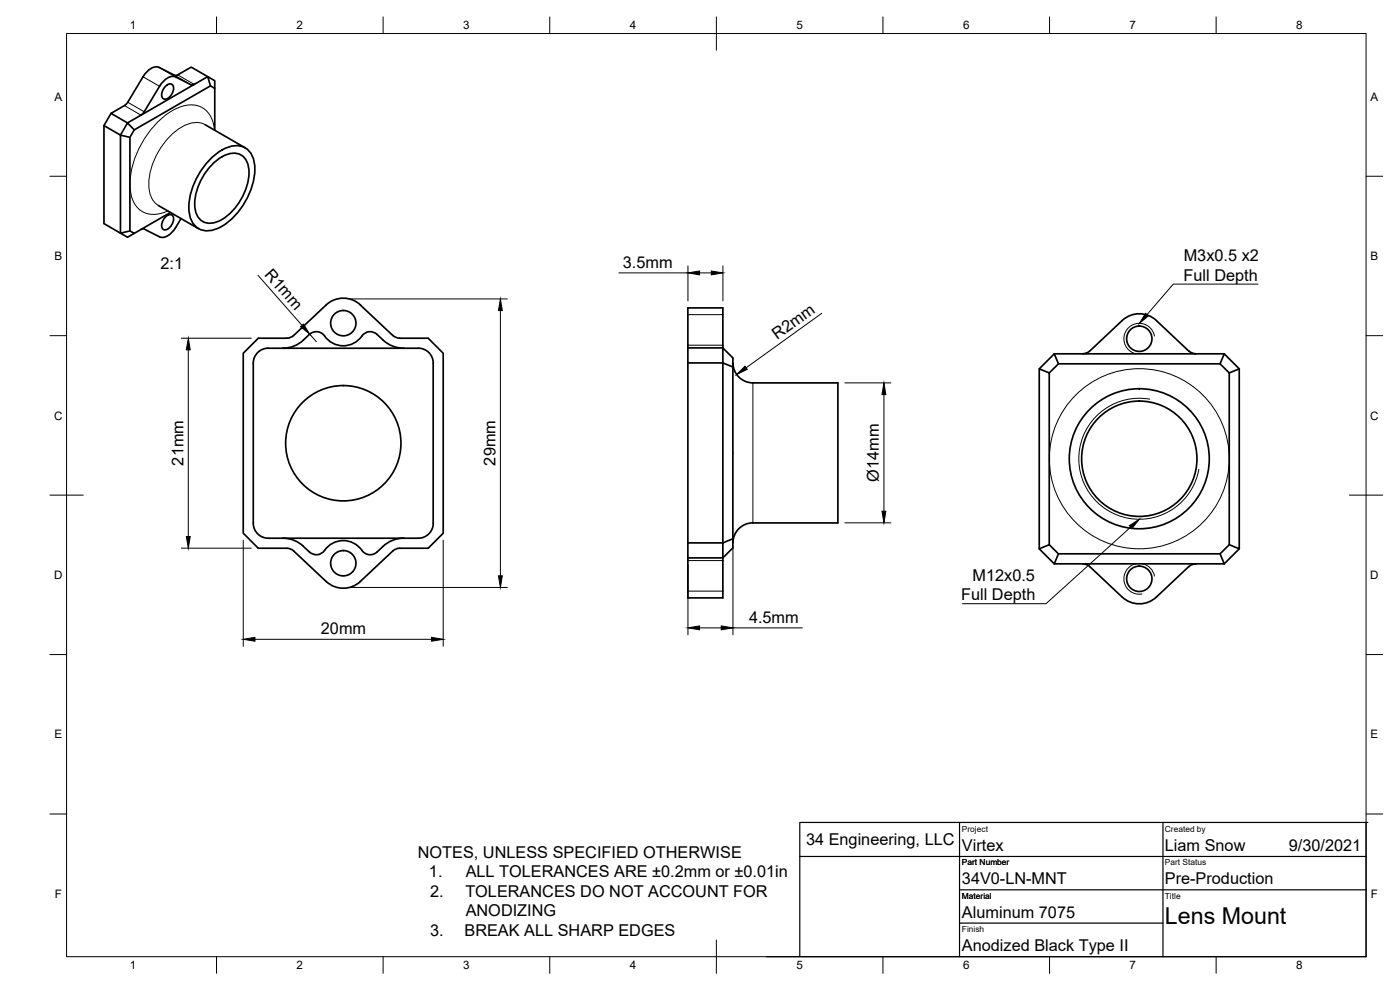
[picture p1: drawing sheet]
<svg xmlns="http://www.w3.org/2000/svg" width="420mm" height="297mm" viewBox="0 0 420 297" stroke-linecap="round" stroke-linejoin="round" font-family="sans-serif">
<!-- layer: Visible -->
<g fill="none" stroke="#000" stroke-width=".51">
<path d="M31.2 37.7l5 2.8 2.1-3.6 2 2.1M33.3 34l-2.1 3.7v29.4l5 2.9v-29.5l2.8 .7M44.1 21.5a3.4 3.4 0 0 1 3.7-1.3l5 2.4 4.6-2.5 4.9 2.9-24 13.9-5-2.9 4.6-2.8 5-8.2zM49.8 25.7a1.28 1.28 0 0 1 1.8-.4 1.28 1.28 0 0 1 .4 1.7 2.82 2.82 0 0 1-3 2.7 2.82 2.82 0 0 1 .8-4zM58.3 25.3l-1 .1-4.6-2.3a4.4 4.4 0 0 0-4.8 2.8l-4.6 7.6-1 1M61.6 37.4l12 7M63.2 25.8l-.9-2.8 2.2 1.2v2.3M64.5 39.1v-12.6l-1.3-.7-22.9 13.2-1.3 2.2v28.1l1.3 .7 10.9-6.3M63.2 47.6a10.6 10.6 0 0 1 9-3.8 6.3 6.3 0 0 1 4.3 7 21.4 21.4 0 0 1-11.2 17.7 5.7 5.7 0 0 1-8.6-4.9 21.3 21.3 0 0 1 6.5-16zM63.6 49.4a8.5 8.5 0 0 1 8-3.3 5.2 5.2 0 0 1 3.1 5.7 17.6 17.6 0 0 1-9.2 14.6 4.6 4.6 0 0 1-7-4 17.3 17.3 0 0 1 5.1-13zM39 69.3l-2.8 .7 2.1 1.2 2-1.2M47.5 61.7l12.1 6.9"/>
<path d="M49.8 64.9a1.28 1.28 0 0 1 1.8-.4 1.28 1.28 0 0 1 .4 1.7 2.82 2.82 0 0 1-3 2.7 2.82 2.82 0 0 1 .8-4zM54.3 65.6a12 12 0 0 1-4 5.2 2.62 2.62 0 0 1-2.4 .3l-4.6-2.4-1 .1M97.9 91.5l-9.8 9.2M108.1 91.5l9.8 9.2M108.2 91.5a7.5 7.5 0 0 0-10.3 0M206.4 92.4h10.5v12h-10.5zM336.8 96.2l-9.8 9.1-.7 .5-1.3 .3M336.8 96.2a7.5 7.5 0 0 1 10.3 0l9.7 9.2M80.5 104.5h45M80.5 104.5a4.5 4.5 0 0 0-4.5 4.5v48M86.1 101.5h-8.6l-4.5 4.5v54l4.5 4.5h9l1.6 .8M88.1 100.6l-.7 .6-1.3 .3"/>
<path d="M91.1 102a9 9 0 0 1-6.2 2.5M108.6 100.8a3 3 0 0 1 4.5-.5l1.9 1.8M108.6 100.8a6.9 6.9 0 0 1-11.5-.4 3 3 0 0 0-4.2-.1l-1.9 1.8M115 102a9 9 0 0 0 6.1 2.5M117.9 100.6l.8 .6 1.3 .3M120 101.5h8.5l4.5 4.5v54l-4.5 4.5h-9l-1.6 .8M125.5 104.5a4.5 4.5 0 0 1 4.5 4.5v48M206.4 104.4v63M206.4 108.9h10.5v-4.5l3 3v57l-3 3M219.9 110.1l-3-1.2v54h-10.5M220 108.9a6 6 0 0 0 6 6h25.5v42h-25.5a6 6 0 0 0-6 6M314.9 111.9l2.7-2.7h48.6l2.7 2.7v51.5l-2.7 2.8h-48.6l-2.7-2.8z"/>
<path d="M314.9 111.9l-3-1.2v54M316.4 106.2h51M317.6 109.2l-1.2-3-4.5 4.5M356.8 105.3l.8 .5 1.3 .3M366.2 109.2l1.2-3 4.5 4.5-3 1.2M371.9 110.7v54l-3-1.3M130 157a4.5 4.5 0 0 1-4.5 4.5h-45a4.5 4.5 0 0 1-4.5-4.5M84.9 161.5a9 9 0 0 1 6.2 2.4M88.1 165.3l9.8 9.2a7.5 7.5 0 0 0 10.3 0M91 163.9a6.4 6.4 0 0 0 3.2 2.5 3.3 3.3 0 0 0 3.7-1.9 6.9 6.9 0 0 1 11.1 1 3 3 0 0 0 4.1 .1l1.9-1.7M117.9 165.3l-9.8 9.2M121.1 161.5a9 9 0 0 0-6.1 2.4"/>
<path d="M206.4 167.4v12h10.5v-12M206.4 167.4h10.5M219.9 161.7l-3 1.2v4.5M314.9 163.4l-3 1.3 4.5 4.5M316.4 169.2h51M317.6 166.2l-1.2 3M325 169.2l1.3 .3 .7 .5M327 170l9.8 9.1M356.8 170l-9.7 9.1a7.5 7.5 0 0 1-10.3 0M358.9 169.2l-.9 .1-1.2 .7M366.2 166.2l1.2 3M371.9 164.7l-4.5 4.5"/>
<circle cx="103" cy="97" r="3.8"/>
<circle cx="341.9" cy="101.6" r="3.8"/>
<circle cx="103" cy="133" r="17.3"/>
<circle cx="341.9" cy="137.6" r="21"/>
<circle cx="341.9" cy="137.6" r="17.3"/>
<circle cx="103" cy="169" r="3.8"/>
<circle cx="341.9" cy="173.7" r="3.8"/>
</g>
<!-- layer: Visible Narrow -->
<g fill="none" stroke="#000" stroke-width=".3">
<path d="M37.4 31.7l4.9 2.9M38.3 30.7l5 2.8M42.9 23l5 2.9M47.8 20.2l4.9 2.9M52.4 22.6l4.9 2.8M53.3 22.5l5 2.8M61.6 37.4a7.7 7.7 0 0 0-8.1 1.4 21.6 21.6 0 0 0-8.8 17.7 6.4 6.4 0 0 0 2.9 5.2M64.4 39a7.4 7.4 0 0 0-6.7-7.5 15.7 15.7 0 0 0-11.4 6.2 27.4 27.4 0 0 0-7.2 19.1 7.4 7.4 0 0 0 6.2 7.5 10 10 0 0 0 5.1-1M206.4 94.4h10.5M206.4 103.6h10.5M226 114.9v42M345.1 119.8a18.2 18.2 0 0 0-21.1 14.7 18.2 18.2 0 0 0 14.8 21 18.2 18.2 0 0 0 21-14.7"/>
<path d="M346.5 100.8a4.6 4.6 0 0 0-7.8-2.5 4.6 4.6 0 0 0 2.1 7.8M206.4 168.2h10.5M206.4 177.4h10.5M340.8 169.2a4.6 4.6 0 0 0-3.4 5.4 4.6 4.6 0 0 0 5.3 3.6M343 169.2a4.6 4.6 0 0 1 3.5 3.7"/>
<circle cx="341.9" cy="137.6" r="27"/>
</g>
<!-- layer: Border -->
<g fill="none" stroke="#000" stroke-width=".3">
<path d="M20 10.1h390v276.9h-390zM65 5.1v5M115 5.1v5M165 5.1v5M215 5.1v10M265 5.1v5M315 5.1v5M365 5.1v5M15 52.9h5M410 52.9h5M15 100.7h5M410 100.7h5"/>
<path d="M15 148.6h10M405 148.6h10M15 196.4h5M410 196.4h5M15 244.2h5M410 244.2h5M65 287v5M115 287v5M165 287v5M215 282.1v9.9M265 287v5M315 287v5"/>
<path d="M365 287v5"/>
</g>
<!-- layer: TitleBlock -->
<path d="M240 257h170M288 246.8v40.2M349 247v40M410 246.8v40.2h-180M410.5 246.8h-170.5v40.2M288 267h122M288 277h61" fill="none" stroke="#000" stroke-width=".36"/>
<!-- layer: Annotations -->
<path d="M343.8 94l.9 .8-2.8 2.2zM338.9 157.7l3-1.9-2.2 2.8z" fill="#000" stroke="#000" stroke-width=".3"/>
<path d="M377.6 85.2h-25.5l-7.9 9.2M339.3 158.2l-25.4 22.9h-25" fill="none" stroke="#000" stroke-width=".3"/>
<!-- layer: Dimensions -->
<g fill="none" stroke="#000" stroke-width=".3">
<path d="M206.5 79.8v10.5M217 79.8v10.5M77.4 82.6l13.2 15M105.1 89.7h47.2M150.2 93.2v79.6M185.7 81.9h20.8M210 81.9h3.5M246.6 94l-22.7 16.3M54.4 101.5h21M56.5 105v56M92.9 100.3l2 2.2M253.6 114.9h13.8"/>
<path d="M265.3 118.4v35M253.6 156.9h13.8M54.4 164.5h21M73 162.1v31.8M105.1 176.3h47.2M133 162.1v31.8M206.5 169.5v21M220 163.7v26.8M76.5 191.8h53M210 188.4h6.5M220 188.4h20.8"/>
</g>
<g fill="#000" stroke="#000" stroke-width=".3">
<path d="M90.2 98l.9-.8 1.8 3.1zM150.2 89.7l.5 3.5h-1.1zM206.5 81.9l3.5-.6v1.2zM213.5 81.3l3.5 .6-3.5 .6zM56.5 101.5l.6 3.5h-1.2zM223.6 109.9l.7 .9-3.2 1.6zM265.3 114.9l.6 3.5h-1.2zM264.7 153.4h1.2l-.6 3.5zM55.9 161h1.2l-.6 3.5zM149.6 172.8h1.1l-.5 3.5zM73 191.8l3.5-.6v1.2zM129.5 191.2l3.5 .6-3.5 .6z"/>
<path d="M206.5 188.4l3.5-.6v1.2zM216.5 187.8l3.5 .6-3.5 .6z"/>
</g>
<text font-size="7" x="349.6" y="277.3">Lens Mount</text>
<g font-size="4.9">
<text x="48.2" y="80.7">2:1</text>
<text x="79.2" y="82.5" transform="rotate(49 79.2 82.5)">R1mm</text>
<text x="186.9" y="80.4">3.5mm</text>
<text x="355.3" y="78.4">M3x0.5 x2</text>
<text x="355.2" y="84.3">Full Depth</text>
<text x="233.2" y="101.9" transform="rotate(-36 233.2 101.9)">R2mm</text>
<text x="55.1" y="139.7" transform="rotate(-90 55.1 139.7)">21mm</text>
<text x="148.7" y="139.7" transform="rotate(-90 148.7 139.7)">29mm</text>
<text x="263.7" y="144.5" transform="rotate(-90 263.7 144.5)">Ø14mm</text>
<text x="291.9" y="174.3">M12x0.5</text>
<text x="288.5" y="180.2">Full Depth</text>
<text x="96.3" y="190.4">20mm</text>
<text x="224.8" y="186.9">4.5mm</text>
<text x="125.4" y="257.3">NOTES, UNLESS SPECIFIED OTHERWISE</text>
<text x="241.9" y="253.5">34 Engineering, LLC</text>
<text x="288.7" y="255.3">Virtex</text>
<text x="349.6" y="255.3">Liam Snow</text>
<text x="386.8" y="255.3">9/30/2021</text>
<text x="128.7" y="263.2">1.</text>
<text x="139.8" y="263.2">ALL TOLERANCES ARE ±0.2mm or ±0.01in</text>
<text x="129.1" y="269.1">2.</text>
<text x="139.7" y="269.1">TOLERANCES DO NOT ACCOUNT FOR</text>
<text x="288.7" y="265.3">34V0-LN-MNT</text>
<text x="349.6" y="265.3">Pre-Production</text>
<text x="139.8" y="275">ANODIZING</text>
<text x="288.7" y="275.3">Aluminum 7075</text>
<text x="129.1" y="280.9">3.</text>
<text x="139.4" y="280.9">BREAK ALL SHARP EDGES</text>
<text x="288.7" y="285.3">Anodized Black Type II</text>
</g>
<g font-size="3.5">
<text x="39" y="8.8">1</text>
<text x="89" y="8.8">2</text>
<text x="139" y="8.8">3</text>
<text x="189" y="8.8">4</text>
<text x="239" y="8.8">5</text>
<text x="289" y="8.8">6</text>
<text x="339" y="8.8">7</text>
<text x="389" y="8.8">8</text>
<text x="16.3" y="30.2">A</text>
<text x="411.3" y="30.2">A</text>
<text x="16.3" y="78">B</text>
<text x="411.3" y="78">B</text>
<text x="16.2" y="125.9">C</text>
<text x="411.2" y="125.9">C</text>
<text x="16.2" y="173.7">D</text>
<text x="411.2" y="173.7">D</text>
<text x="16.3" y="221.6">E</text>
<text x="411.3" y="221.6">E</text>
<text x="16.4" y="269.4">F</text>
<text x="411.4" y="269.4">F</text>
<text x="39" y="290.8">1</text>
<text x="89" y="290.8">2</text>
<text x="139" y="290.8">3</text>
<text x="189" y="290.8">4</text>
<text x="239" y="290.8">5</text>
<text x="289" y="290.8">6</text>
<text x="339" y="290.8">7</text>
<text x="389" y="290.8">8</text>
</g>
<g font-size="2.5">
<text x="288.7" y="249.6">Project</text>
<text x="349.6" y="249.6">Created by</text>
<text x="288.7" y="259.6">Part Number</text>
<text x="349.6" y="259.6">Part Status</text>
<text x="288.7" y="269.6">Material</text>
<text x="349.6" y="269.6">Title</text>
<text x="288.7" y="279.6">Finish</text>
</g>
</svg>
